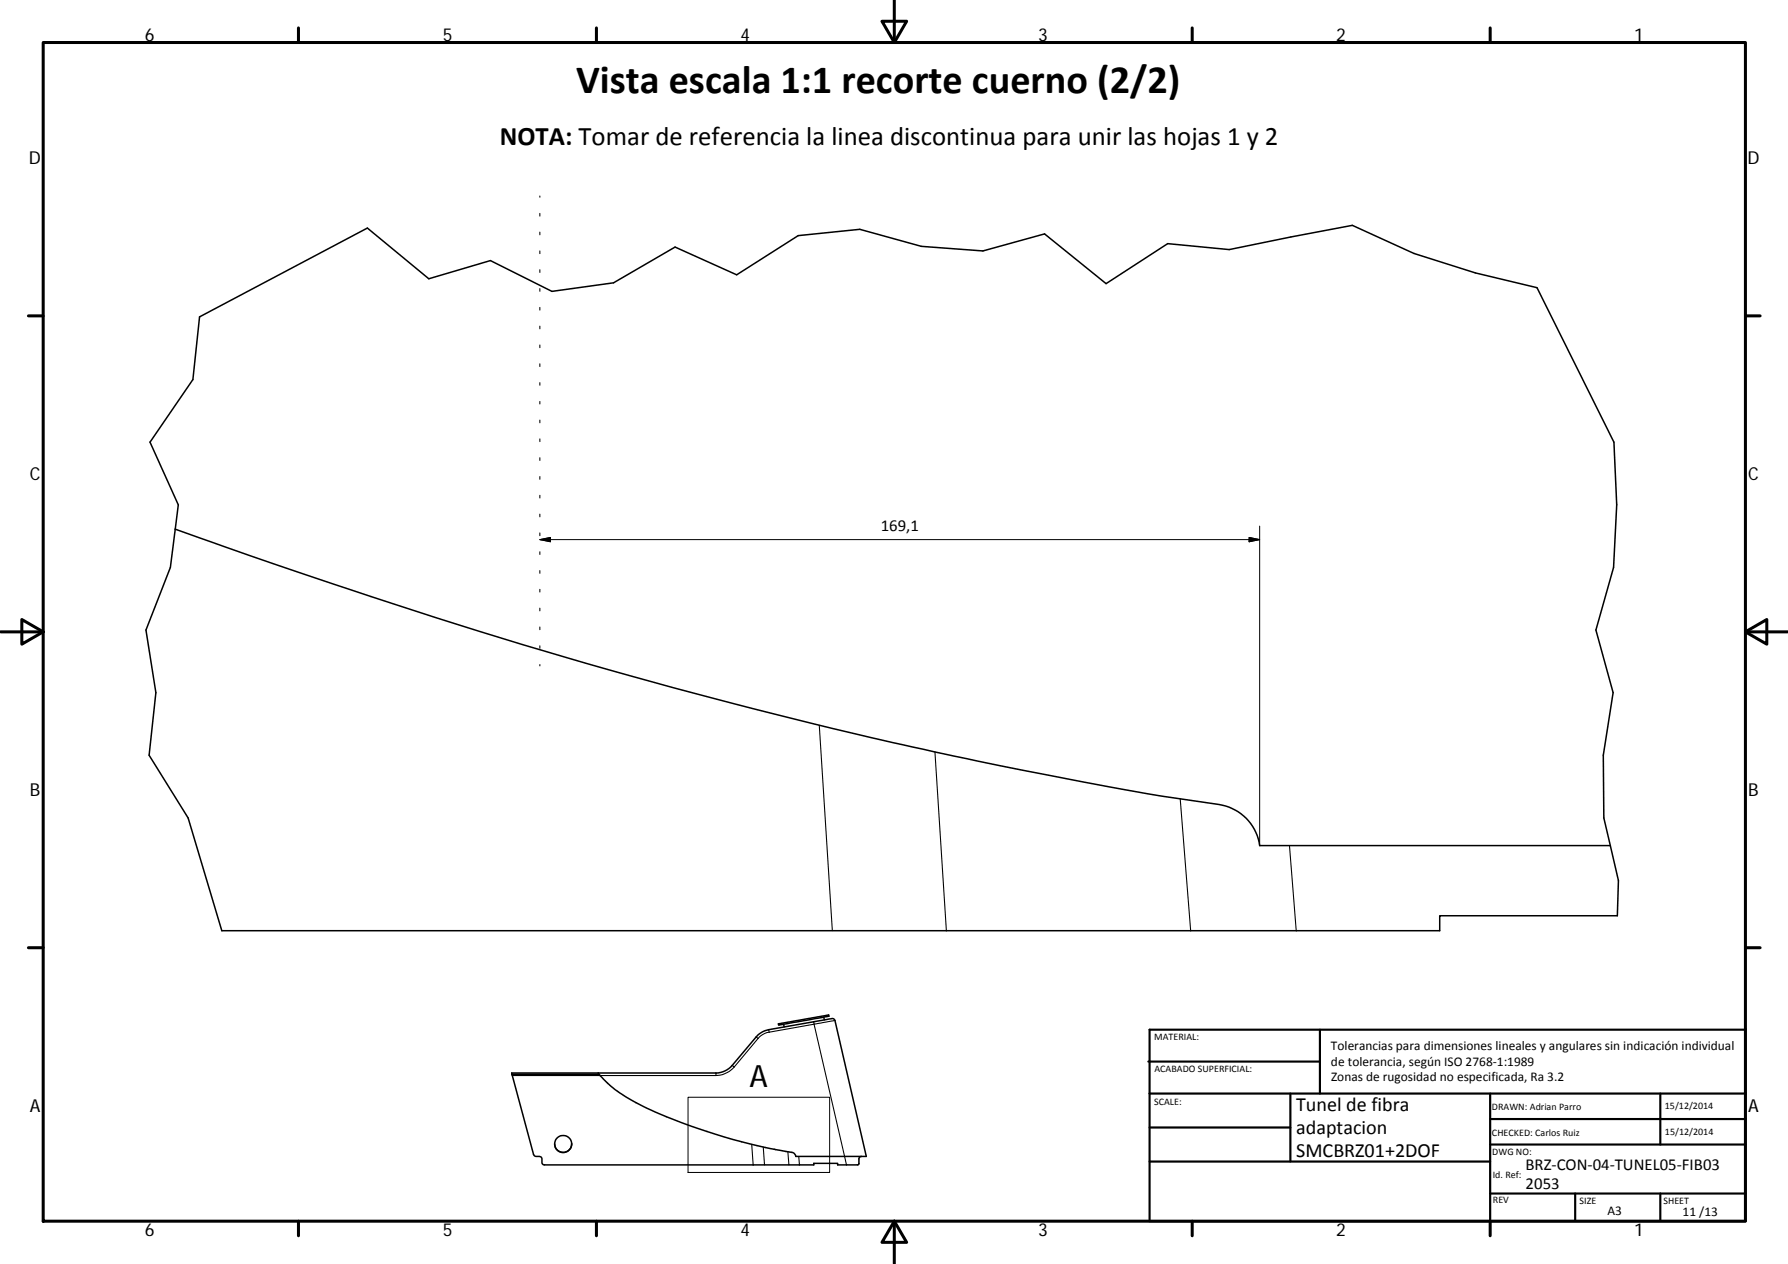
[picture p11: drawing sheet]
<svg xmlns="http://www.w3.org/2000/svg" width="420mm" height="297mm" viewBox="0 0 420 297" stroke-linecap="round" stroke-linejoin="round" font-family="sans-serif">
<g fill="none" stroke="#000" stroke-width=".36">
<path d="M46.9 74.5l39.4-20.9 14.5 11.9 14.4-4.3 14.5 7.3 14.5-2 14.4-8.4 14.5 6.5 14.5-9.2 14.4-1.5 14.5 4 14.5 1.1 14.5-4 14.4 11.7 14.5-9.4 14.5 1.4 28.9-5.7 14.5 6.6 14.4 4.5 14.5 3.5 18.1 36.3 .6 14.7-.7 14.7-4.2 14.8 4.1 14.7-2.3 14.7 .1 14.7 3.4 14.7-.2 8.3h-41.8v3.5h-286.2l-7.9-26.5-9.2-14.7 1.6-14.7-2.3-14.7 5.7-14.8 1.9-14.7-6.6-14.7 10-14.7zM41.2 124.4a1442.2 1442.2 0 0 0 159.1 47.9 1192.3 1192.3 0 0 0 72.6 14.8l13.6 2a11.3 11.3 0 0 1 9.5 9.6h82.4M193.6 239l.1 .7M120.3 252.5h20.5M120.3 252.5l5.1 18.8 .4 .4 .9 .1 .5 .2 .2 1.3 .4 .4h63.4v-.3h5.6v.3h4.7l.3-.1v-1.4l.6-.4M140.6 252.2l2.3 2.5a42.1 42.1 0 0 0 12.8 7.3 140 140 0 0 0 30.8 9l.5 .8h16.6l-7.4-32a1.18 1.18 0 0 0-1.6-.3l-14 2.5-1.4 .5-1.2 .8-5.9 7.1a5.2 5.2 0 0 1-3.9 1.8h-48l.1 .3M182.9 240.6l11.8-2.1 .1 .3-11.8 2.1zM184.1 240.7l.2 .6M130.3 268.8a2 2 0 0 0 2 2 2 2 0 0 0 2-2"/>
<circle cx="132.3" cy="268.8" r="2"/>
</g>
<g fill="none" stroke="#000" stroke-width=".25">
<path d="M126.9 46.1v.3M126.9 50.1v.7M126.9 54.5v.7M126.9 59v.6M126.9 63.4v.6M126.9 67.8v.7M126.9 72.2v.7M126.9 76.6v.7M126.9 81.1v.6M126.9 85.5v.6M126.9 89.9v.6M126.9 94.3v.6"/>
<path d="M126.9 98.7v.7M126.9 103.1v.7M126.9 107.6v.6M126.9 112v.6M126.9 116.4v.6M126.9 120.8v.7M126.9 125.2v.7M126.9 129.7v.6M126.9 134.1v.6M126.9 138.5v.6M126.9 142.9v.7M126.9 147.3v.7"/>
<path d="M126.9 151.8v.6M126.9 156.2v.3M192.5 170.4l3.1 48.3M219.7 176.7l2.7 42M277.3 187.7l2.5 31M303 198.7l1.6 20M196.2 239.8l-4.9 .9M168.2 252.2v.6h-47.8M172.1 250.4l.4 .3M172.5 250.7a6 6 0 0 1-4.3 2.1M177.7 243.7l.4 .4M178.1 244.1l-5.6 6.6"/>
<path d="M180.6 242l.1 .6M180.7 242.6l-1.4 .5-1.2 1M191.2 240.1l.1 .6M191.3 240.7l-10.6 1.9M191.3 240.7l7.6 33M176.6 268.9l.4 4.8M179.4 269.6l.3 4.1M185.1 270.7l.3 3M187.7 271.8l.2 1.9"/>
</g>
<g fill="none" stroke="#000" stroke-width=".71">
<path d="M10.1 10h400.1v277h-400.1zM70.1 6.6v3.4M140.2 6.6v3.4M207.3 5h5.8l-2.9 5zM210.2 0v10M280.2 6.6v3.4M350.2 6.6v3.4M6.7 74.2h3.4M410.2 74.2h3.4M.2 148.5h9.9M5.1 145.6l5 2.9-5 2.9zM410.2 148.5l5-2.9v5.8z"/>
<path d="M410.2 148.5h9.9M6.7 222.7h3.4M410.2 222.7h3.4M70.1 287v3.4M140.2 287v3.4M210.2 287l2.9 5h-5.8zM210.2 287v10M280.2 287v3.4M350.2 287v3.4"/>
</g>
<g fill="none" stroke="#000" stroke-width=".51">
<path d="M269.8 249.5h40.4M270.1 257h140.1M270.1 242h140.1v45h-140.1zM303.2 257v16M310.2 242v15M350.2 257v30M390.2 257v12M270.1 273h80.1M270.1 265h33.1M350.2 269h60M350.2 263h60M350.2 280.5h60"/>
<path d="M370.2 280.5v6.5M390.2 280.5v6.5"/>
</g>
<path d="M126.9 126.8l2.5-.5v1zM126.9 126.8h169.1M293.5 126.3l2.5 .5-2.5 .5zM296 123.6v75.1M161.7 257.9h33.3v17.6h-33.3z" fill="none" stroke="#000" stroke-width=".23"/>
<path d="M126.9 126.8l2.5-.5v1zM293.5 126.3l2.5 .5-2.5 .5z" fill="#000" stroke="#000" stroke-width=".23"/>
<text font-size="9.4" x="135.4" y="21.9">Vista escala 1:1 recorte cuerno (2/2)</text>
<text font-size="7.2" x="176.1" y="255.5">A</text>
<text font-size="6.3" x="117.4" y="34.1">NOTA: Tomar de referencia la linea discontinua para unir las hojas 1 y 2</text>
<g font-size="4.7">
<text x="304.6" y="261.2">Tunel de fibra</text>
<text x="304.6" y="266.6">adaptacion</text>
<text x="304.6" y="272">SMCBRZ01+2DOF</text>
</g>
<g font-size="4.2">
<text x="34" y="9.6">6</text>
<text x="104" y="9.6">5</text>
<text x="174" y="9.6">4</text>
<text x="244" y="9.6">3</text>
<text x="314" y="9.6">2</text>
<text x="384" y="9.6">1</text>
<text x="6.8" y="38.7">D</text>
<text x="410.6" y="38.7">D</text>
<text x="7" y="112.9">C</text>
<text x="410.8" y="112.9">C</text>
<text x="7" y="187.1">B</text>
<text x="410.8" y="187.1">B</text>
<text x="7" y="261.3">A</text>
<text x="410.8" y="261.3">A</text>
<text x="34" y="290.4">6</text>
<text x="104" y="290.4">5</text>
<text x="174" y="290.4">4</text>
<text x="244" y="290.4">3</text>
<text x="314" y="290.4">2</text>
<text x="384" y="290.4">1</text>
</g>
<g font-size="3.9">
<text x="207" y="124.8">169,1</text>
<text x="358.5" y="274.9">BRZ‐CON‐04‐TUNEL05‐FIB03</text>
<text x="358.5" y="279.4">2053</text>
</g>
<g font-size="3.1">
<text x="312.8" y="246.8">Tolerancias para dimensiones lineales y angulares sin indicación individual</text>
<text x="312.8" y="250.4">de tolerancia, según ISO 2768‐1:1989</text>
<text x="312.8" y="254">Zonas de rugosidad no especificada, Ra 3.2</text>
<text x="377.7" y="285.6">A3</text>
<text x="395.4" y="285.9">11 /13</text>
</g>
<g font-size="2.4">
<text x="271.2" y="244.4">MATERIAL:</text>
<text x="271.3" y="251.9">ACABADO SUPERFICIAL:</text>
<text x="271.2" y="259.7">SCALE:</text>
<text x="350.6" y="260.9">DRAWN: Adrian Parro</text>
<text x="391.2" y="260.6">15/12/2014</text>
<text x="350.6" y="267">CHECKED: Carlos Ruiz</text>
<text x="391.2" y="266.6">15/12/2014</text>
<text x="350.7" y="271.4">DWG NO:</text>
<text x="350.8" y="276.8">Id. Ref:</text>
<text x="350.8" y="282.8">REV</text>
<text x="371.2" y="282.9">SIZE</text>
<text x="390.9" y="282.9">SHEET</text>
</g>
</svg>
